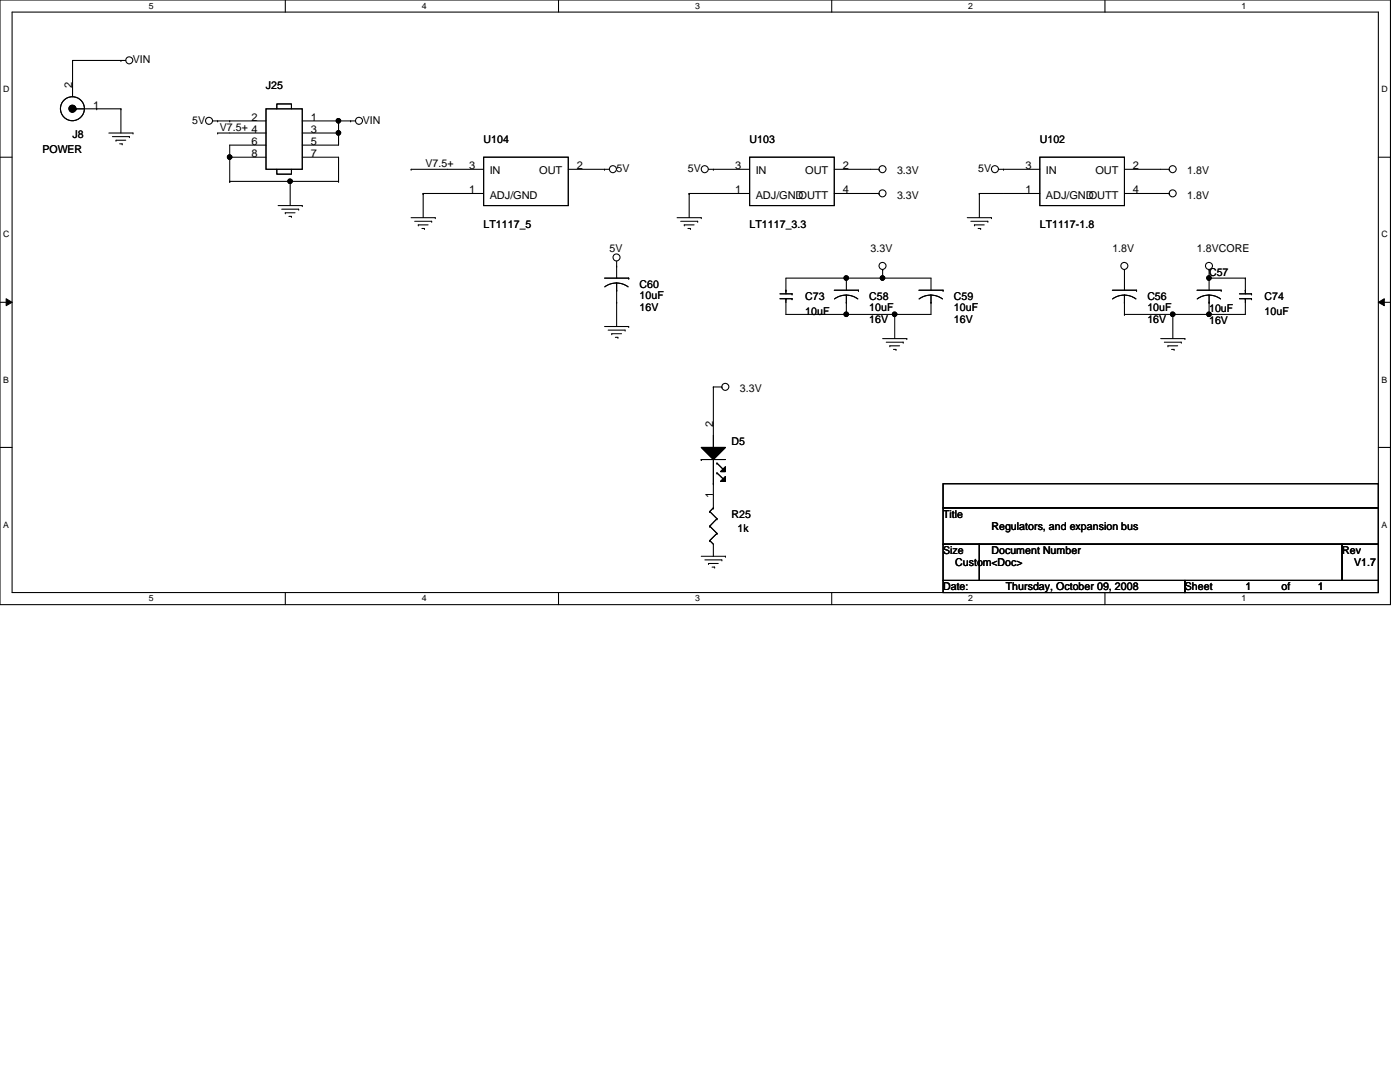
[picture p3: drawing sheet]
<svg xmlns="http://www.w3.org/2000/svg" width="279mm" height="216mm" viewBox="0 0 279 216" stroke-linecap="round" stroke-linejoin="round" font-family="sans-serif">
<path d="M0 0h277.5v120.6h-277.5zM2.4 2.4h272.7v115.8h-272.7z" fill="none" stroke="#000" stroke-width=".21"/>
<g fill="#fff">
<path d="M29.7 .3h.9v1.9h-.9z"/>
<path d="M29.7 118.5h.9v1.9h-.9z"/>
</g>
<path d="M56.9 0v2.4M56.9 118.2v2.4" fill="none" stroke="#000" stroke-width=".21"/>
<g fill="#fff">
<path d="M84.2 .3h.9v1.9h-.9z"/>
<path d="M84.2 118.5h.9v1.9h-.9z"/>
</g>
<path d="M111.5 0v2.4M111.5 118.2v2.4" fill="none" stroke="#000" stroke-width=".21"/>
<g fill="#fff">
<path d="M138.7 .3h1v1.9h-1z"/>
<path d="M138.7 118.5h1v1.9h-1z"/>
</g>
<path d="M166 0v2.4M166 118.2v2.4" fill="none" stroke="#000" stroke-width=".21"/>
<g fill="#fff">
<path d="M193.3 .3h.9v1.9h-.9z"/>
<path d="M193.3 118.5h.9v1.9h-.9z"/>
</g>
<path d="M220.5 0v2.4M220.5 118.2v2.4" fill="none" stroke="#000" stroke-width=".21"/>
<g fill="#fff">
<path d="M247.8 .3h.9v1.9h-.9z"/>
<path d="M247.8 118.5h.9v1.9h-.9z"/>
<path d="M.6 16.9h1.3v1.9h-1.3z"/>
<path d="M275.7 16.9h1.2v1.9h-1.2z"/>
<path d="M.6 45.8h1.3v2h-1.3z"/>
<path d="M275.7 45.8h1.2v2h-1.2z"/>
</g>
<path d="M0 31.4h2.4M275.1 31.4h2.4" fill="none" stroke="#000" stroke-width=".21"/>
<g fill="#fff">
<path d="M.6 74.8h1.2v1.9h-1.2z"/>
<path d="M275.7 74.8h1.2v1.9h-1.2z"/>
</g>
<path d="M0 60.3h2.4M275.1 60.3h2.4" fill="none" stroke="#000" stroke-width=".21"/>
<path d="M1.2 59.6l1.2 .7-1.2 .7zM275.1 60.3l1.2-.7v1.4z" fill="#000"/>
<path d="M1.2 59.6l1.2 .7-1.2 .7zM275.1 60.3l1.2-.7v1.4z" fill="none" stroke="#000" stroke-width=".2"/>
<g fill="#fff">
<path d="M.6 103.8h1.2v1.9h-1.2z"/>
<path d="M275.7 103.8h1.2v1.9h-1.2z"/>
</g>
<g fill="none" stroke="#000" stroke-width=".21">
<path d="M14.5 12.1h.1M14.5 12.1h10.6M14.5 12.1v7.2M24.1 12.1h.1M15.2 21.7h.1M15.2 21.7h8.9M19.3 21.7h.1M21.7 26.5h4.8M22.4 27.3h3.4M23.2 28h.1M23.2 28h1.9M23.9 28.7h.5"/>
<path d="M24.1 21.7h.1M24.1 21.7v4.8M24.4 28.7h.1M25.8 27.3h.1M26.5 26.5h.1M42.5 24.1h10.6M43.4 26.5h.1M43.4 24.1h.1M43.4 26.5h9.7M45.8 36.2h.1M45.8 24.1h.1M45.8 31.4h.1"/>
<path d="M45.8 36.2h21.8M45.8 31.4h7.3M53.1 21.7h7.2v12.1h-7.2zM53.1 29h-7.3v7.2M55.2 21.7v-1h3v1M55.2 33.8v1h3v-1M57.9 36.2h.1M57.9 36.2v4.8M60.3 31.4h7.3v4.8M60.3 24.1h10.7M60.3 26.5h7.3M67.6 36.2h.1"/>
<path d="M67.6 24.1h.1M67.6 26.5h.1M67.6 24.1v4.9h-7.3M70 24.1h.1M82 33.8h.1M82 33.8h14.5M84.5 38.6h.1M84.5 38.6h12M84.5 38.6v4.8M96.5 31.4h16.9v9.6h-16.9zM113.4 33.8h8.2M120.6 33.8h.1"/>
<path d="M137.5 38.6h.1M137.5 38.6h12.1M137.5 38.6v4.8M141.4 33.8h8.2M142.4 33.8h.1M149.6 31.4h16.9v9.6h-16.9zM166.5 38.6h8.9M166.5 33.8h8.9M175.4 33.8h.1M175.4 38.6h.1M195.5 38.6h.1M195.5 38.6h12"/>
<path d="M195.5 38.6v4.8M199.3 33.8h8.2M200.3 33.8h.1M207.5 31.4h16.9v9.6h-16.9zM224.4 38.6h8.9M224.4 33.8h8.9M233.3 33.8h.1M233.3 38.6h.1M55.5 41h4.8M56.2 41.7h3.4M56.9 42.5h.1M56.9 42.5h2"/>
<path d="M57.7 43.2h.5M58.2 43.2h.1M59.6 41.7h.1M60.3 41h.1M82 43.4h4.9M82.8 44.2h3.3M83.5 44.9h.1M83.5 44.9h1.9M84.2 45.6h.5M84.7 45.6h.1M86.1 44.2h.1M86.9 43.4h.1"/>
<path d="M120.6 55.5h4.9M120.7 57.2a3.9 3.9 0 0 1 4.6 0M123.1 53.1h.1M123.1 57.9h.1M123.1 52.1v3.4M123.1 56.5v8.7M125.5 55.5h.1M135.1 43.4h4.9M135.8 44.2h3.4M136.6 44.9h.1M136.6 44.9h1.9M137.3 45.6h.5"/>
<path d="M137.8 45.6h.1M139.2 44.2h.1M140 43.4h.1M155.7 59.6h2.4M155.7 58.6h2.4M156.8 57.9h.1M156.8 59.6h.1M158.1 59.6h.1M158.1 58.6h.1M166.5 57.9h4.8M168.9 58.9l1.4 .3 .9 .4M168.9 58.9l-1.5 .3-.9 .4"/>
<path d="M168.9 55.5h.1M168.9 55.5v2.4M168.9 58.9v3.8M171.3 57.9h.1M176.1 55.5h.1M176.1 53.8h.1M176.1 53.8v1.7M183.4 57.9h4.8M183.4 59.6a3.9 3.9 0 0 1 4.7 0M185.8 58.9v3.8h-29v-3.1M185.8 57.9v-2.4h-29v3.1M188.2 57.9h.1"/>
<path d="M193 43.4h4.9M193.8 44.2h3.3M194.5 44.9h.1M194.5 44.9h1.9M195.2 45.6h.5M195.7 45.6h.1M197.1 44.2h.1M197.9 43.4h.1M222 57.9h4.8M222 59.6a3.9 3.9 0 0 1 4.7 0M224.4 53.8h.1M224.4 53.8v4.1"/>
<path d="M224.4 58.9v3.8M226.8 57.9h.1M238.9 57.9h4.8M241.3 58.9l1.4 .3 .9 .4M241.3 58.9l-1.5 .3-.9 .4M241.3 53.8h.1M241.3 55.5h7.2M241.3 53.8v4.1M241.3 58.9v3.8M243.7 57.9h.1M247.4 59.6h2.4M247.4 58.6h2.4"/>
<path d="M248.5 55.5h.1M248.5 57.9h.1M248.5 59.6h.1M248.5 59.6v3.1h-24.1M248.5 55.5v3.1M249.8 59.6h.1M249.8 58.6h.1M120.6 65.2h4.9M121.4 65.9h3.4M122.1 66.6h.1M122.1 66.6h1.9M122.8 67.3h.5"/>
<path d="M123.1 60.3h.1M123.3 67.3h.1M124.8 65.9h.1M125.5 65.2h.1M142.4 77.2h.1M142.4 77.2v12.1M142.4 77.2h1.7M144.1 77.2h.1M168.9 62.7h.1M168.9 60.3h.1M176.1 67.6h4.9M176.9 68.3h3.4"/>
<path d="M177.6 69h.1M177.6 69h1.9M178.3 69.7h.5M178.6 62.7h.1M178.6 62.7v4.9M178.8 69.7h.1M180.3 68.3h.1M181 67.6h.1M185.8 60.3h.1M224.4 62.7h.1M224.4 60.3h.1M231.6 67.6h4.9"/>
<path d="M232.4 68.3h3.4M233.1 69h.1M233.1 69h1.9M233.8 69.7h.5M234.1 62.7h.1M234.1 62.7v4.9M234.3 69.7h.1M235.8 68.3h.1M236.5 67.6h.1M241.3 62.7h.1M241.3 60.3h.1M0 89.3h2.4"/>
<path d="M140 89.3h4.8l-2.4 2.4zM140 91.7h.1M140 91.7h4.8M142.4 89.3h.1M142.4 96.5h.1M142.4 91.7v9.6M143.1 92.4h.1M143.1 94.4h.1M143.1 92.4l1.2 1.2M143.1 94.4l1.2 1.1M143.8 96.1l1-1v1zM144.8 93.1v1h-1z"/>
<path d="M188.2 96.5h86.9v4.8h-86.9zM275.1 89.3h2.4M140 111h4.8M140.7 111.7h3.4M141.4 112.4h.1M141.4 112.4h1.9M141.6 107.9h.1M141.6 105h.1M141.6 102.1h.1M141.6 107.9l.8 .7v2.4M141.6 105l1.5 1.4M141.6 102.1l1.5 1.4"/>
<path d="M142.1 113.2h.5M142.4 101.3h.1M142.4 101.3l-.8 .8M142.6 113.2h.1M143.1 106.4h.1M143.1 103.5h.1M143.1 106.4l-1.5 1.5M143.1 103.5l-1.5 1.5M144.1 111.7h.1M144.8 111h.1M188.2 101.3h86.9v7.3h-86.9zM188.2 108.6h7.3v7.2h-7.3z"/>
<path d="M188.2 115.8h48.3v2.4h-48.3zM195.5 108.6h72.3v7.2h-72.3zM236.5 115.8h38.6v2.4h-38.6zM267.8 108.6h7.3v7.2h-7.3z"/>
<circle cx="25.8" cy="12" r=".7"/>
<circle cx="14.5" cy="21.7" r="2.39"/>
<circle cx="14.5" cy="21.7" r=".7"/>
<circle cx="41.7" cy="24.1" r=".7"/>
<circle cx="45.8" cy="31.3" r=".45"/>
<circle cx="57.9" cy="36.2" r=".45"/>
<circle cx="67.5" cy="26.5" r=".45"/>
<circle cx="67.5" cy="24.1" r=".45"/>
<circle cx="71.6" cy="24.1" r=".7"/>
<circle cx="122.3" cy="33.8" r=".7"/>
<circle cx="140.7" cy="33.8" r=".7"/>
<circle cx="176.1" cy="38.6" r=".7"/>
<circle cx="176.1" cy="33.8" r=".7"/>
<circle cx="198.6" cy="33.8" r=".7"/>
<circle cx="234" cy="33.8" r=".7"/>
<circle cx="234" cy="38.6" r=".7"/>
<circle cx="123" cy="51.4" r=".7"/>
<circle cx="168.9" cy="55.5" r=".45"/>
<circle cx="176.1" cy="55.5" r=".45"/>
<circle cx="176.1" cy="53.1" r=".7"/>
<circle cx="224.4" cy="53.1" r=".7"/>
<circle cx="241.3" cy="55.5" r=".45"/>
<circle cx="241.3" cy="53.1" r=".7"/>
<circle cx="144.8" cy="77.2" r=".7"/>
<circle cx="168.9" cy="62.7" r=".45"/>
<circle cx="178.5" cy="62.7" r=".45"/>
<circle cx="234" cy="62.7" r=".45"/>
<circle cx="241.3" cy="62.7" r=".45"/>
</g>
<g fill="#000">
<path d="M140 89.3h4.8l-2.4 2.4zM144.8 93.1v1h-1zM143.8 96.1l1-1v1z"/>
<circle cx="14.5" cy="21.7" r=".7"/>
<circle cx="45.8" cy="31.3" r=".45"/>
<circle cx="57.9" cy="36.2" r=".45"/>
<circle cx="67.5" cy="26.5" r=".45"/>
<circle cx="67.5" cy="24.1" r=".45"/>
<circle cx="168.9" cy="55.5" r=".45"/>
<circle cx="176.1" cy="55.5" r=".45"/>
<circle cx="241.3" cy="55.5" r=".45"/>
<circle cx="168.9" cy="62.7" r=".45"/>
<circle cx="178.5" cy="62.7" r=".45"/>
<circle cx="234" cy="62.7" r=".45"/>
<circle cx="241.3" cy="62.7" r=".45"/>
</g>
<g font-size="2.2">
<text x="14.4" y="17.6" transform="rotate(-90 14.4 17.6)">2</text>
<text x="26.5" y="12.6">VIN</text>
<text x="53.1" y="17.7">J25</text>
<text x="18.6" y="21.7">1</text>
<text x="14.5" y="27.6">J8</text>
<text x="38.4" y="24.7">5V</text>
<text x="43.9" y="26.1">V7.5+ 4</text>
<text x="50.2" y="24.1">2</text>
<text x="50.2" y="28.9">6</text>
<text x="62" y="24.1">1</text>
<text x="62" y="26.5">3</text>
<text x="62" y="28.9">5</text>
<text x="72.4" y="24.7">VIN</text>
<text x="96.5" y="28.5">U104</text>
<text x="149.6" y="28.5">U103</text>
<text x="207.5" y="28.5">U102</text>
<text x="8.5" y="30.5">POWER</text>
<text x="50.2" y="31.3">8</text>
<text x="62" y="31.3">7</text>
<text x="84.9" y="33.3">V7.5+</text>
<text x="93.6" y="33.7">3</text>
<text x="97.7" y="34.8">IN</text>
<text x="107.6" y="34.8">OUT</text>
<text x="115.1" y="33.7">2</text>
<text x="123.1" y="34.3">5V</text>
<text x="137.3" y="34.3">5V</text>
<text x="146.7" y="33.7">3</text>
<text x="150.8" y="34.8">IN</text>
<text x="160.7" y="34.8">OUT</text>
<text x="168.2" y="33.7">2</text>
<text x="179" y="34.8">3.3V</text>
<text x="195.2" y="34.3">5V</text>
<text x="204.6" y="33.7">3</text>
<text x="208.7" y="34.8">IN</text>
<text x="218.6" y="34.8">OUT</text>
<text x="226.1" y="33.7">2</text>
<text x="236.9" y="34.8">1.8V</text>
<text x="93.6" y="38.6">1</text>
<text x="97.7" y="39.6">ADJ/GND</text>
<text x="146.7" y="38.6">1</text>
<text x="150.8" y="39.6">ADJ/GND</text>
<text x="159.4" y="39.6">OUTT</text>
<text x="168.2" y="38.6">4</text>
<text x="179" y="39.6">3.3V</text>
<text x="204.6" y="38.6">1</text>
<text x="208.7" y="39.6">ADJ/GND</text>
<text x="217.3" y="39.6">OUTT</text>
<text x="226.1" y="38.6">4</text>
<text x="236.9" y="39.6">1.8V</text>
<text x="96.5" y="45.4">LT1117_5</text>
<text x="149.6" y="45.4">LT1117_3.3</text>
<text x="207.5" y="45.4">LT1117-1.8</text>
<text x="121.6" y="50.2">5V</text>
<text x="173.7" y="50.2">3.3V</text>
<text x="222" y="50.2">1.8V</text>
<text x="238.9" y="50.2">1.8VCORE</text>
<text x="127.6" y="57.5">C60</text>
<text x="127.6" y="59.6">10uF</text>
<text x="160.7" y="59.9">C73</text>
<text x="173.5" y="59.9">C58</text>
<text x="190.4" y="59.9">C59</text>
<text x="229" y="59.9">C56</text>
<text x="241.3" y="55.1">C57</text>
<text x="252.4" y="59.9">C74</text>
<text x="127.6" y="62.1">16V</text>
<text x="160.7" y="62.8">10uF</text>
<text x="173.5" y="62.1">10uF</text>
<text x="173.5" y="64.5">16V</text>
<text x="190.4" y="62.1">10uF</text>
<text x="190.4" y="64.5">16V</text>
<text x="229" y="62.1">10uF</text>
<text x="229" y="64.5">16V</text>
<text x="241.3" y="62.3">10uF</text>
<text x="241.3" y="64.7">16V</text>
<text x="252.4" y="62.8">10uF</text>
<text x="147.7" y="78.2">3.3V</text>
<text x="142.3" y="85.2" transform="rotate(-90 142.3 85.2)">2</text>
<text x="146" y="88.9">D5</text>
<text x="142.3" y="99.4" transform="rotate(-90 142.3 99.4)">1</text>
<text x="146" y="103.3">R25</text>
<text x="147.2" y="106.2">1k</text>
<text x="188.2" y="103.3">Title</text>
<text x="197.9" y="105.7">Regulators, and expansion bus</text>
<text x="188.2" y="110.6">Size</text>
<text x="190.6" y="113">Custom&lt;Doc&gt;</text>
<text x="197.9" y="110.6">Document Number</text>
<text x="267.8" y="110.6">Rev</text>
<text x="270.3" y="113">V1.7</text>
<text x="188.2" y="117.8">Date:</text>
<text x="200.7" y="117.8">Thursday, October 09, 2008</text>
<text x="236.5" y="117.8">Sheet</text>
<text x="248.5" y="117.8">1</text>
<text x="255.8" y="117.8">of</text>
<text x="263" y="117.8">1</text>
</g>
<g font-size="1.7">
<text x="29.7" y="1.8">5</text>
<text x="84.2" y="1.8">4</text>
<text x="138.7" y="1.8">3</text>
<text x="193.3" y="1.8">2</text>
<text x="247.8" y="1.8">1</text>
<text x=".6" y="18.4">D</text>
<text x="275.7" y="18.4">D</text>
<text x=".6" y="47.4">C</text>
<text x="275.7" y="47.4">C</text>
<text x=".6" y="76.3">B</text>
<text x="275.7" y="76.3">B</text>
<text x=".6" y="105.3">A</text>
<text x="275.7" y="105.3">A</text>
<text x="29.7" y="120">5</text>
<text x="84.2" y="120">4</text>
<text x="138.7" y="120">3</text>
<text x="193.3" y="120">2</text>
<text x="247.8" y="120">1</text>
</g>
</svg>
